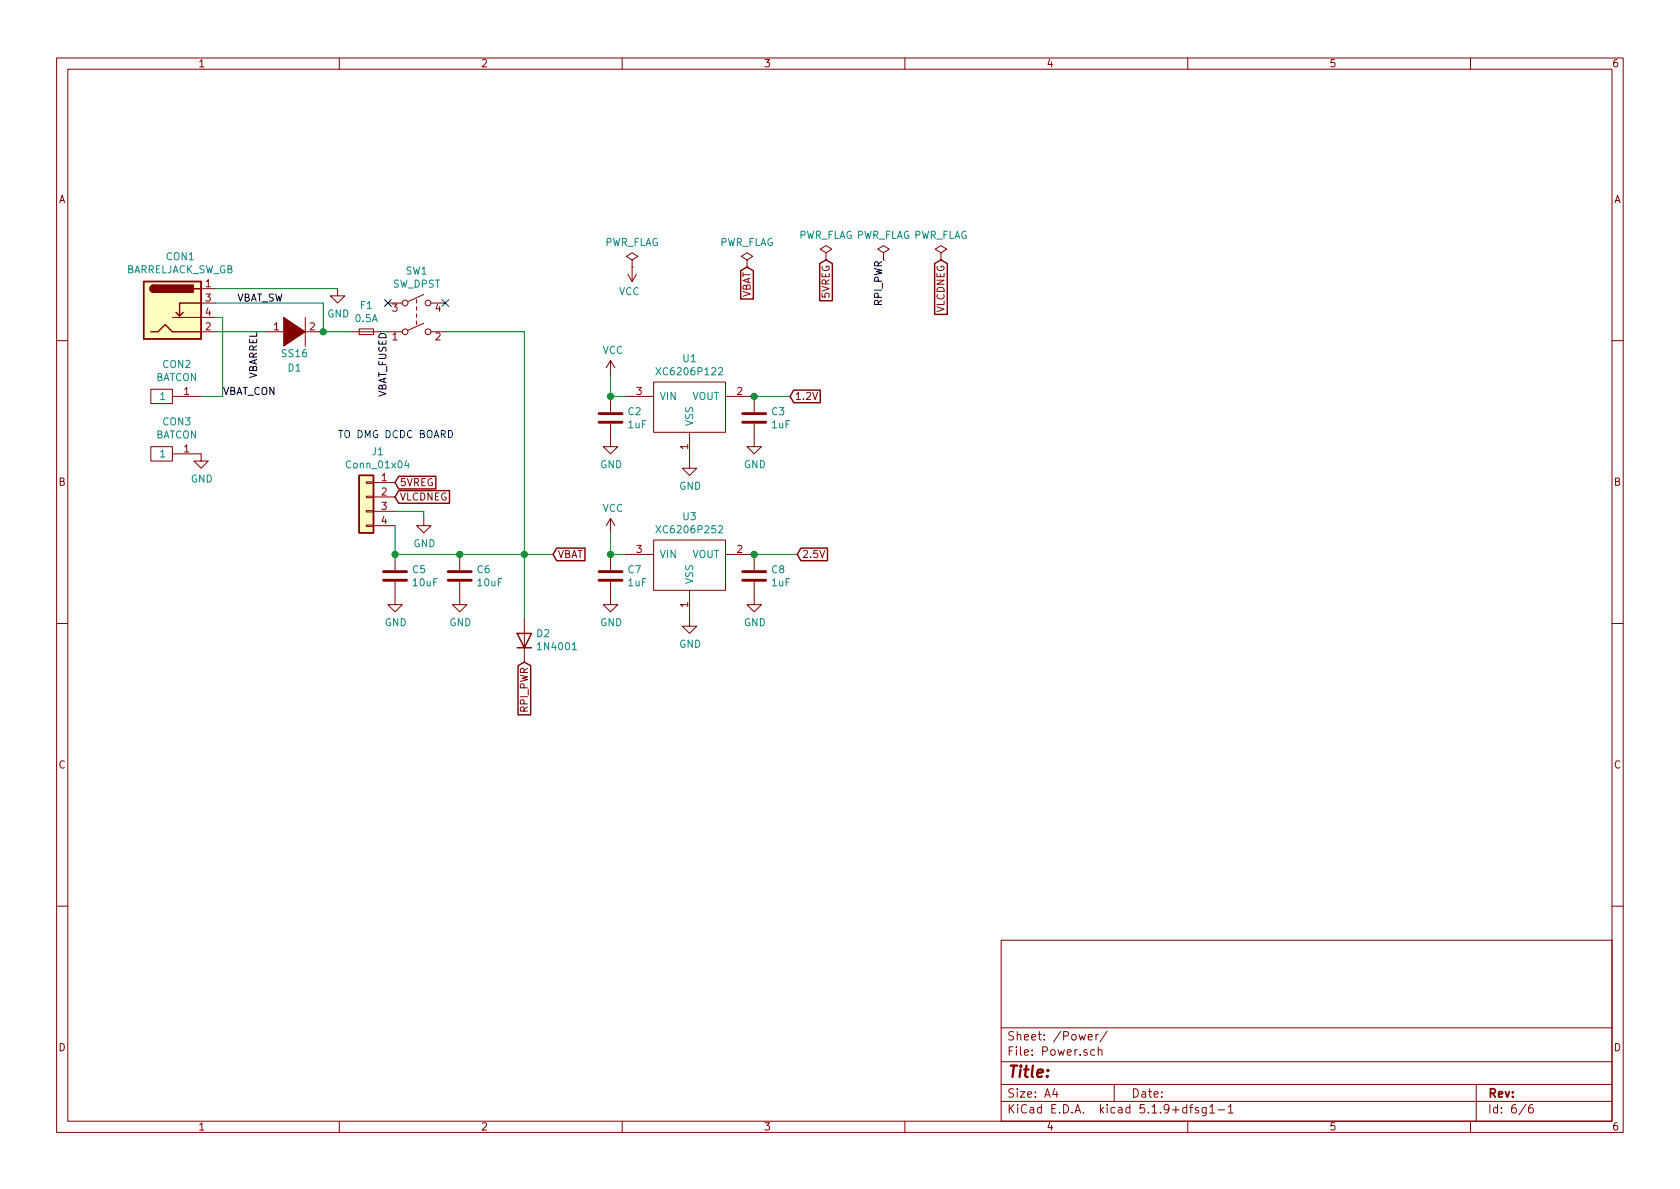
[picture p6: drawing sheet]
EESchema Schematic File Version 4
LIBS:dmgplus-cache
EELAYER 26 0
EELAYER END
$Descr A4 11693 8268
encoding utf-8
Sheet 6 6
Title ""
Date ""
Rev ""
Comp ""
Comment1 ""
Comment2 ""
Comment3 ""
Comment4 ""
$EndDescr
$Comp
L dmgplus_components:BATCON CON?
U 1 1
P 1200 2750
AR Path="/5B6DA364/5BA8A3C6" Ref="CON?"  Part="1" 
AR Path="/5BA8A27F/5BA8A3C6" Ref="CON2"  Part="1" 
F 0 "CON2" H 1231 2975 50  0000 C CNN
F 1 "BATCON" H 1231 2884 50  0000 C CNN
F 2 "dmg_footprints:dmg_batcon_pos" H 1200 2950 50  0001 C CNN
F 3 "" H 1200 2950 50  0001 C CNN
	1    1200 2750
	1    0    0    -1  
$EndComp
$Comp
L dmgplus_components:BATCON CON?
U 1 1
P 1200 3150
AR Path="/5B6DA364/5BA8A3CD" Ref="CON?"  Part="1" 
AR Path="/5BA8A27F/5BA8A3CD" Ref="CON3"  Part="1" 
F 0 "CON3" H 1231 3375 50  0000 C CNN
F 1 "BATCON" H 1231 3284 50  0000 C CNN
F 2 "dmg_footprints:dmg_batcon_neg" H 1200 3350 50  0001 C CNN
F 3 "" H 1200 3350 50  0001 C CNN
	1    1200 3150
	1    0    0    -1  
$EndComp
$Comp
L power:GND #PWR?
U 1 1
P 1400 3150
AR Path="/5B6DA364/5BA8A3D4" Ref="#PWR?"  Part="1" 
AR Path="/5BA8A27F/5BA8A3D4" Ref="#PWR0102"  Part="1" 
F 0 "#PWR0102" H 1400 2900 50  0001 C CNN
F 1 "GND" H 1405 2977 50  0000 C CNN
F 2 "" H 1400 3150 50  0001 C CNN
F 3 "" H 1400 3150 50  0001 C CNN
	1    1400 3150
	1    0    0    -1  
$EndComp
$Comp
L Connector_Generic:Conn_01x04 J?
U 1 1
P 2550 3450
AR Path="/5B6DA364/5BA8A3DA" Ref="J?"  Part="1" 
AR Path="/5BA8A27F/5BA8A3DA" Ref="J1"  Part="1" 
F 0 "J1" H 2470 3767 50  0000 C CNN
F 1 "Conn_01x04" H 2470 3676 50  0000 C CNN
F 2 "Connector_PinHeader_2.54mm:PinHeader_1x04_P2.54mm_Vertical" H 2550 3450 50  0001 C CNN
F 3 "~" H 2550 3450 50  0001 C CNN
	1    2550 3450
	-1   0    0    -1  
$EndComp
$Comp
L power:GND #PWR?
U 1 1
P 2950 3600
AR Path="/5B6DA364/5BA8A3E1" Ref="#PWR?"  Part="1" 
AR Path="/5BA8A27F/5BA8A3E1" Ref="#PWR0103"  Part="1" 
F 0 "#PWR0103" H 2950 3350 50  0001 C CNN
F 1 "GND" H 2955 3427 50  0000 C CNN
F 2 "" H 2950 3600 50  0001 C CNN
F 3 "" H 2950 3600 50  0001 C CNN
	1    2950 3600
	1    0    0    -1  
$EndComp
Wire Wire Line
	2750 3550 2950 3550
Wire Wire Line
	2950 3550 2950 3600
Wire Wire Line
	2750 3850 2750 3650
$Comp
L Diode:1N4001 D?
U 1 1
P 3650 4450
AR Path="/5B6DA364/5BA8A3F1" Ref="D?"  Part="1" 
AR Path="/5BA8A27F/5BA8A3F1" Ref="D2"  Part="1" 
F 0 "D2" V 3696 4371 50  0000 R CNN
F 1 "1N4001" V 3605 4371 50  0000 R CNN
F 2 "Diode_SMD:D_SMA" H 3650 4275 50  0001 C CNN
F 3 "http://www.vishay.com/docs/88503/1n4001.pdf" H 3650 4450 50  0001 C CNN
	1    3650 4450
	0    -1   -1   0   
$EndComp
Wire Wire Line
	3650 4300 3650 3850
Wire Wire Line
	3650 3850 3200 3850
Connection ~ 2750 3850
$Comp
L xc6206:XC6206P122 U?
U 1 1
P 4800 2800
AR Path="/5B6DA364/5BA8A3FC" Ref="U?"  Part="1" 
AR Path="/5BA8A27F/5BA8A3FC" Ref="U1"  Part="1" 
F 0 "U1" H 4800 3115 50  0000 C CNN
F 1 "XC6206P122" H 4800 3024 50  0000 C CNN
F 2 "Package_TO_SOT_SMD:SOT-23" H 4800 2800 50  0001 C CNN
F 3 "" H 4800 2800 50  0001 C CNN
	1    4800 2800
	1    0    0    -1  
$EndComp
$Comp
L xc6206:XC6206P252 U?
U 1 1
P 4800 3900
AR Path="/5B6DA364/5BA8A403" Ref="U?"  Part="1" 
AR Path="/5BA8A27F/5BA8A403" Ref="U3"  Part="1" 
F 0 "U3" H 4800 4215 50  0000 C CNN
F 1 "XC6206P252" H 4800 4124 50  0000 C CNN
F 2 "Package_TO_SOT_SMD:SOT-23" H 4800 4150 50  0001 C CNN
F 3 "" H 4800 4150 50  0001 C CNN
	1    4800 3900
	1    0    0    -1  
$EndComp
$Comp
L power:GND #PWR?
U 1 1
P 4800 3200
AR Path="/5B6DA364/5BA8A40A" Ref="#PWR?"  Part="1" 
AR Path="/5BA8A27F/5BA8A40A" Ref="#PWR0104"  Part="1" 
F 0 "#PWR0104" H 4800 2950 50  0001 C CNN
F 1 "GND" H 4805 3027 50  0000 C CNN
F 2 "" H 4800 3200 50  0001 C CNN
F 3 "" H 4800 3200 50  0001 C CNN
	1    4800 3200
	1    0    0    -1  
$EndComp
$Comp
L power:GND #PWR?
U 1 1
P 4800 4300
AR Path="/5B6DA364/5BA8A410" Ref="#PWR?"  Part="1" 
AR Path="/5BA8A27F/5BA8A410" Ref="#PWR0105"  Part="1" 
F 0 "#PWR0105" H 4800 4050 50  0001 C CNN
F 1 "GND" H 4805 4127 50  0000 C CNN
F 2 "" H 4800 4300 50  0001 C CNN
F 3 "" H 4800 4300 50  0001 C CNN
	1    4800 4300
	1    0    0    -1  
$EndComp
$Comp
L Device:C C?
U 1 1
P 2750 4000
AR Path="/5B6DA364/5BA8A416" Ref="C?"  Part="1" 
AR Path="/5BA8A27F/5BA8A416" Ref="C5"  Part="1" 
F 0 "C5" H 2865 4046 50  0000 L CNN
F 1 "10uF" H 2865 3955 50  0000 L CNN
F 2 "Capacitor_SMD:C_0805_2012Metric" H 2788 3850 50  0001 C CNN
F 3 "~" H 2750 4000 50  0001 C CNN
	1    2750 4000
	1    0    0    -1  
$EndComp
$Comp
L power:GND #PWR?
U 1 1
P 2750 4150
AR Path="/5B6DA364/5BA8A41D" Ref="#PWR?"  Part="1" 
AR Path="/5BA8A27F/5BA8A41D" Ref="#PWR0106"  Part="1" 
F 0 "#PWR0106" H 2750 3900 50  0001 C CNN
F 1 "GND" H 2755 3977 50  0000 C CNN
F 2 "" H 2750 4150 50  0001 C CNN
F 3 "" H 2750 4150 50  0001 C CNN
	1    2750 4150
	1    0    0    -1  
$EndComp
$Comp
L Switch:SW_DPST SW?
U 1 1
P 2900 2200
AR Path="/5B6DA364/5BA8A423" Ref="SW?"  Part="1" 
AR Path="/5BA8A27F/5BA8A423" Ref="SW1"  Part="1" 
F 0 "SW1" H 2900 2525 50  0000 C CNN
F 1 "SW_DPST" H 2900 2434 50  0000 C CNN
F 2 "dmg_footprints:dmg_powersw" H 2900 2200 50  0001 C CNN
F 3 "" H 2900 2200 50  0001 C CNN
	1    2900 2200
	1    0    0    -1  
$EndComp
$Comp
L power:VCC #PWR?
U 1 1
P 4250 2600
AR Path="/5B6DA364/5BA8A42A" Ref="#PWR?"  Part="1" 
AR Path="/5BA8A27F/5BA8A42A" Ref="#PWR0107"  Part="1" 
F 0 "#PWR0107" H 4250 2450 50  0001 C CNN
F 1 "VCC" H 4267 2773 50  0000 C CNN
F 2 "" H 4250 2600 50  0001 C CNN
F 3 "" H 4250 2600 50  0001 C CNN
	1    4250 2600
	1    0    0    -1  
$EndComp
$Comp
L power:VCC #PWR?
U 1 1
P 4250 3700
AR Path="/5B6DA364/5BA8A430" Ref="#PWR?"  Part="1" 
AR Path="/5BA8A27F/5BA8A430" Ref="#PWR0108"  Part="1" 
F 0 "#PWR0108" H 4250 3550 50  0001 C CNN
F 1 "VCC" H 4267 3873 50  0000 C CNN
F 2 "" H 4250 3700 50  0001 C CNN
F 3 "" H 4250 3700 50  0001 C CNN
	1    4250 3700
	1    0    0    -1  
$EndComp
Wire Wire Line
	4250 2600 4250 2750
Wire Wire Line
	4250 2750 4350 2750
Wire Wire Line
	4250 3700 4250 3850
Wire Wire Line
	4250 3850 4350 3850
$Comp
L Device:C C?
U 1 1
P 4250 2900
AR Path="/5B6DA364/5BA8A43A" Ref="C?"  Part="1" 
AR Path="/5BA8A27F/5BA8A43A" Ref="C2"  Part="1" 
F 0 "C2" H 4365 2946 50  0000 L CNN
F 1 "1uF" H 4365 2855 50  0000 L CNN
F 2 "Capacitor_SMD:C_0603_1608Metric" H 4288 2750 50  0001 C CNN
F 3 "~" H 4250 2900 50  0001 C CNN
	1    4250 2900
	1    0    0    -1  
$EndComp
Connection ~ 4250 2750
$Comp
L Device:C C?
U 1 1
P 4250 4000
AR Path="/5B6DA364/5BA8A442" Ref="C?"  Part="1" 
AR Path="/5BA8A27F/5BA8A442" Ref="C7"  Part="1" 
F 0 "C7" H 4365 4046 50  0000 L CNN
F 1 "1uF" H 4365 3955 50  0000 L CNN
F 2 "Capacitor_SMD:C_0603_1608Metric" H 4288 3850 50  0001 C CNN
F 3 "~" H 4250 4000 50  0001 C CNN
	1    4250 4000
	1    0    0    -1  
$EndComp
Connection ~ 4250 3850
$Comp
L Device:C C?
U 1 1
P 5250 2900
AR Path="/5B6DA364/5BA8A44A" Ref="C?"  Part="1" 
AR Path="/5BA8A27F/5BA8A44A" Ref="C3"  Part="1" 
F 0 "C3" H 5365 2946 50  0000 L CNN
F 1 "1uF" H 5365 2855 50  0000 L CNN
F 2 "Capacitor_SMD:C_0603_1608Metric" H 5288 2750 50  0001 C CNN
F 3 "~" H 5250 2900 50  0001 C CNN
	1    5250 2900
	1    0    0    -1  
$EndComp
$Comp
L Device:C C?
U 1 1
P 5250 4000
AR Path="/5B6DA364/5BA8A451" Ref="C?"  Part="1" 
AR Path="/5BA8A27F/5BA8A451" Ref="C8"  Part="1" 
F 0 "C8" H 5365 4046 50  0000 L CNN
F 1 "1uF" H 5365 3955 50  0000 L CNN
F 2 "Capacitor_SMD:C_0603_1608Metric" H 5288 3850 50  0001 C CNN
F 3 "~" H 5250 4000 50  0001 C CNN
	1    5250 4000
	1    0    0    -1  
$EndComp
$Comp
L power:GND #PWR?
U 1 1
P 4250 3050
AR Path="/5B6DA364/5BA8A458" Ref="#PWR?"  Part="1" 
AR Path="/5BA8A27F/5BA8A458" Ref="#PWR0109"  Part="1" 
F 0 "#PWR0109" H 4250 2800 50  0001 C CNN
F 1 "GND" H 4255 2877 50  0000 C CNN
F 2 "" H 4250 3050 50  0001 C CNN
F 3 "" H 4250 3050 50  0001 C CNN
	1    4250 3050
	1    0    0    -1  
$EndComp
$Comp
L power:GND #PWR?
U 1 1
P 4250 4150
AR Path="/5B6DA364/5BA8A45E" Ref="#PWR?"  Part="1" 
AR Path="/5BA8A27F/5BA8A45E" Ref="#PWR0110"  Part="1" 
F 0 "#PWR0110" H 4250 3900 50  0001 C CNN
F 1 "GND" H 4255 3977 50  0000 C CNN
F 2 "" H 4250 4150 50  0001 C CNN
F 3 "" H 4250 4150 50  0001 C CNN
	1    4250 4150
	1    0    0    -1  
$EndComp
$Comp
L power:GND #PWR?
U 1 1
P 5250 4150
AR Path="/5B6DA364/5BA8A464" Ref="#PWR?"  Part="1" 
AR Path="/5BA8A27F/5BA8A464" Ref="#PWR0111"  Part="1" 
F 0 "#PWR0111" H 5250 3900 50  0001 C CNN
F 1 "GND" H 5255 3977 50  0000 C CNN
F 2 "" H 5250 4150 50  0001 C CNN
F 3 "" H 5250 4150 50  0001 C CNN
	1    5250 4150
	1    0    0    -1  
$EndComp
$Comp
L power:GND #PWR?
U 1 1
P 5250 3050
AR Path="/5B6DA364/5BA8A46A" Ref="#PWR?"  Part="1" 
AR Path="/5BA8A27F/5BA8A46A" Ref="#PWR0112"  Part="1" 
F 0 "#PWR0112" H 5250 2800 50  0001 C CNN
F 1 "GND" H 5255 2877 50  0000 C CNN
F 2 "" H 5250 3050 50  0001 C CNN
F 3 "" H 5250 3050 50  0001 C CNN
	1    5250 3050
	1    0    0    -1  
$EndComp
Wire Wire Line
	5250 2750 5500 2750
Connection ~ 5250 2750
Wire Wire Line
	5250 3850 5550 3850
Connection ~ 5250 3850
Text GLabel 5500 2750 2    50   Input ~ 0
1.2V
Text GLabel 5550 3850 2    50   Input ~ 0
2.5V
Text GLabel 3850 3850 2    50   Input ~ 0
VBAT
Wire Wire Line
	3850 3850 3650 3850
Connection ~ 3650 3850
Text GLabel 2750 3350 2    50   Input ~ 0
5VREG
Text GLabel 2750 3450 2    50   Input ~ 0
VLCDNEG
Text Notes 2350 3050 0    50   ~ 0
TO DMG DCDC BOARD
$Comp
L dmgplus_components:BARRELJACK_SW_GB CON?
U 1 1
P 1200 2100
AR Path="/5B6DA364/5BA8A47C" Ref="CON?"  Part="1" 
AR Path="/5BA8A27F/5BA8A47C" Ref="CON1"  Part="1" 
F 0 "CON1" H 1255 2425 50  0000 C CNN
F 1 "BARRELJACK_SW_GB" H 1255 2334 50  0000 C CNN
F 2 "dmg_footprints:dmg_pwrjack" H 1200 2150 50  0001 C CNN
F 3 "" H 1200 2150 50  0001 C CNN
	1    1200 2100
	1    0    0    -1  
$EndComp
$Comp
L power:GND #PWR?
U 1 1
P 2350 2000
AR Path="/5B6DA364/5BA8A483" Ref="#PWR?"  Part="1" 
AR Path="/5BA8A27F/5BA8A483" Ref="#PWR0113"  Part="1" 
F 0 "#PWR0113" H 2350 1750 50  0001 C CNN
F 1 "GND" H 2355 1827 50  0000 C CNN
F 2 "" H 2350 2000 50  0001 C CNN
F 3 "" H 2350 2000 50  0001 C CNN
	1    2350 2000
	1    0    0    -1  
$EndComp
$Comp
L pspice:DIODE D?
U 1 1
P 2050 2300
AR Path="/5B6DA364/5BA8A489" Ref="D?"  Part="1" 
AR Path="/5BA8A27F/5BA8A489" Ref="D1"  Part="1" 
F 0 "D1" H 2050 2050 50  0000 C CNN
F 1 "SS16" H 2050 2150 50  0000 C CNN
F 2 "Diode_SMD:D_SMA" H 2050 2300 50  0001 C CNN
F 3 "" H 2050 2300 50  0001 C CNN
	1    2050 2300
	1    0    0    -1  
$EndComp
Wire Wire Line
	1500 2300 1850 2300
Wire Wire Line
	1500 2200 1550 2200
Wire Wire Line
	1550 2200 1550 2750
Wire Wire Line
	1550 2750 1400 2750
Wire Wire Line
	1500 2100 2250 2100
Wire Wire Line
	2250 2100 2250 2300
Wire Wire Line
	2250 2300 2450 2300
Connection ~ 2250 2300
$Comp
L Device:Fuse_Small F?
U 1 1
P 2550 2300
AR Path="/5B6DA364/5BA8A498" Ref="F?"  Part="1" 
AR Path="/5BA8A27F/5BA8A498" Ref="F1"  Part="1" 
F 0 "F1" H 2550 2485 50  0000 C CNN
F 1 "0.5A" H 2550 2394 50  0000 C CNN
F 2 "Fuse:Fuse_0805_2012Metric" H 2550 2300 50  0001 C CNN
F 3 "~" H 2550 2300 50  0001 C CNN
	1    2550 2300
	1    0    0    -1  
$EndComp
Wire Wire Line
	2650 2300 2700 2300
Wire Wire Line
	3650 3850 3650 2300
Wire Wire Line
	3650 2300 3100 2300
Wire Wire Line
	1500 2000 2350 2000
$Comp
L Device:C C?
U 1 1
P 3200 4000
AR Path="/5B6DA364/5BA8A4A3" Ref="C?"  Part="1" 
AR Path="/5BA8A27F/5BA8A4A3" Ref="C6"  Part="1" 
F 0 "C6" H 3315 4046 50  0000 L CNN
F 1 "10uF" H 3315 3955 50  0000 L CNN
F 2 "Capacitor_SMD:C_0805_2012Metric" H 3238 3850 50  0001 C CNN
F 3 "~" H 3200 4000 50  0001 C CNN
	1    3200 4000
	1    0    0    -1  
$EndComp
$Comp
L power:GND #PWR?
U 1 1
P 3200 4150
AR Path="/5B6DA364/5BA8A4AA" Ref="#PWR?"  Part="1" 
AR Path="/5BA8A27F/5BA8A4AA" Ref="#PWR0114"  Part="1" 
F 0 "#PWR0114" H 3200 3900 50  0001 C CNN
F 1 "GND" H 3205 3977 50  0000 C CNN
F 2 "" H 3200 4150 50  0001 C CNN
F 3 "" H 3200 4150 50  0001 C CNN
	1    3200 4150
	1    0    0    -1  
$EndComp
$Comp
L power:PWR_FLAG #FLG?
U 1 1
P 4400 1850
AR Path="/5B6DA364/5BA8A4B0" Ref="#FLG?"  Part="1" 
AR Path="/5BA8A27F/5BA8A4B0" Ref="#FLG0101"  Part="1" 
F 0 "#FLG0101" H 4400 1925 50  0001 C CNN
F 1 "PWR_FLAG" H 4400 2024 50  0000 C CNN
F 2 "" H 4400 1850 50  0001 C CNN
F 3 "~" H 4400 1850 50  0001 C CNN
	1    4400 1850
	1    0    0    -1  
$EndComp
$Comp
L power:PWR_FLAG #FLG?
U 1 1
P 5200 1850
AR Path="/5B6DA364/5BA8A4B6" Ref="#FLG?"  Part="1" 
AR Path="/5BA8A27F/5BA8A4B6" Ref="#FLG0102"  Part="1" 
F 0 "#FLG0102" H 5200 1925 50  0001 C CNN
F 1 "PWR_FLAG" H 5200 2024 50  0000 C CNN
F 2 "" H 5200 1850 50  0001 C CNN
F 3 "~" H 5200 1850 50  0001 C CNN
	1    5200 1850
	1    0    0    -1  
$EndComp
$Comp
L power:VCC #PWR?
U 1 1
P 4400 1850
AR Path="/5B6DA364/5BA8A4BC" Ref="#PWR?"  Part="1" 
AR Path="/5BA8A27F/5BA8A4BC" Ref="#PWR0115"  Part="1" 
F 0 "#PWR0115" H 4400 1700 50  0001 C CNN
F 1 "VCC" H 4418 2023 50  0000 C CNN
F 2 "" H 4400 1850 50  0001 C CNN
F 3 "" H 4400 1850 50  0001 C CNN
	1    4400 1850
	-1   0    0    1   
$EndComp
Text GLabel 5200 1850 3    50   Input ~ 0
VBAT
NoConn ~ 2700 2100
NoConn ~ 3100 2100
Connection ~ 3200 3850
Wire Wire Line
	3200 3850 2750 3850
Text GLabel 3650 4600 3    50   Input ~ 0
RPI_PWR
$Comp
L power:PWR_FLAG #FLG?
U 1 1
P 5750 1800
AR Path="/5B6DA364/5BA8EE85" Ref="#FLG?"  Part="1" 
AR Path="/5BA8A27F/5BA8EE85" Ref="#FLG0103"  Part="1" 
F 0 "#FLG0103" H 5750 1875 50  0001 C CNN
F 1 "PWR_FLAG" H 5750 1974 50  0000 C CNN
F 2 "" H 5750 1800 50  0001 C CNN
F 3 "~" H 5750 1800 50  0001 C CNN
	1    5750 1800
	1    0    0    -1  
$EndComp
Text GLabel 5750 1800 3    50   Input ~ 0
5VREG
$Comp
L power:PWR_FLAG #FLG?
U 1 1
P 6150 1800
AR Path="/5B6DA364/5BA8EE8C" Ref="#FLG?"  Part="1" 
AR Path="/5BA8A27F/5BA8EE8C" Ref="#FLG0104"  Part="1" 
F 0 "#FLG0104" H 6150 1875 50  0001 C CNN
F 1 "PWR_FLAG" H 6150 1974 50  0000 C CNN
F 2 "" H 6150 1800 50  0001 C CNN
F 3 "~" H 6150 1800 50  0001 C CNN
	1    6150 1800
	1    0    0    -1  
$EndComp
Text Label 6150 1800 3    50   ~ 0
RPI_PWR
$Comp
L power:PWR_FLAG #FLG?
U 1 1
P 6550 1800
AR Path="/5B6DA364/5BA8EE93" Ref="#FLG?"  Part="1" 
AR Path="/5BA8A27F/5BA8EE93" Ref="#FLG0105"  Part="1" 
F 0 "#FLG0105" H 6550 1875 50  0001 C CNN
F 1 "PWR_FLAG" H 6550 1974 50  0000 C CNN
F 2 "" H 6550 1800 50  0001 C CNN
F 3 "~" H 6550 1800 50  0001 C CNN
	1    6550 1800
	1    0    0    -1  
$EndComp
Text GLabel 6550 1800 3    50   Input ~ 0
VLCDNEG
Text Label 1550 2750 0    50   ~ 0
VBAT_CON
Text Label 1650 2100 0    50   ~ 0
VBAT_SW
Text Label 1800 2300 3    50   ~ 0
VBARREL
Text Label 2700 2300 3    50   ~ 0
VBAT_FUSED
$EndSCHEMATC
